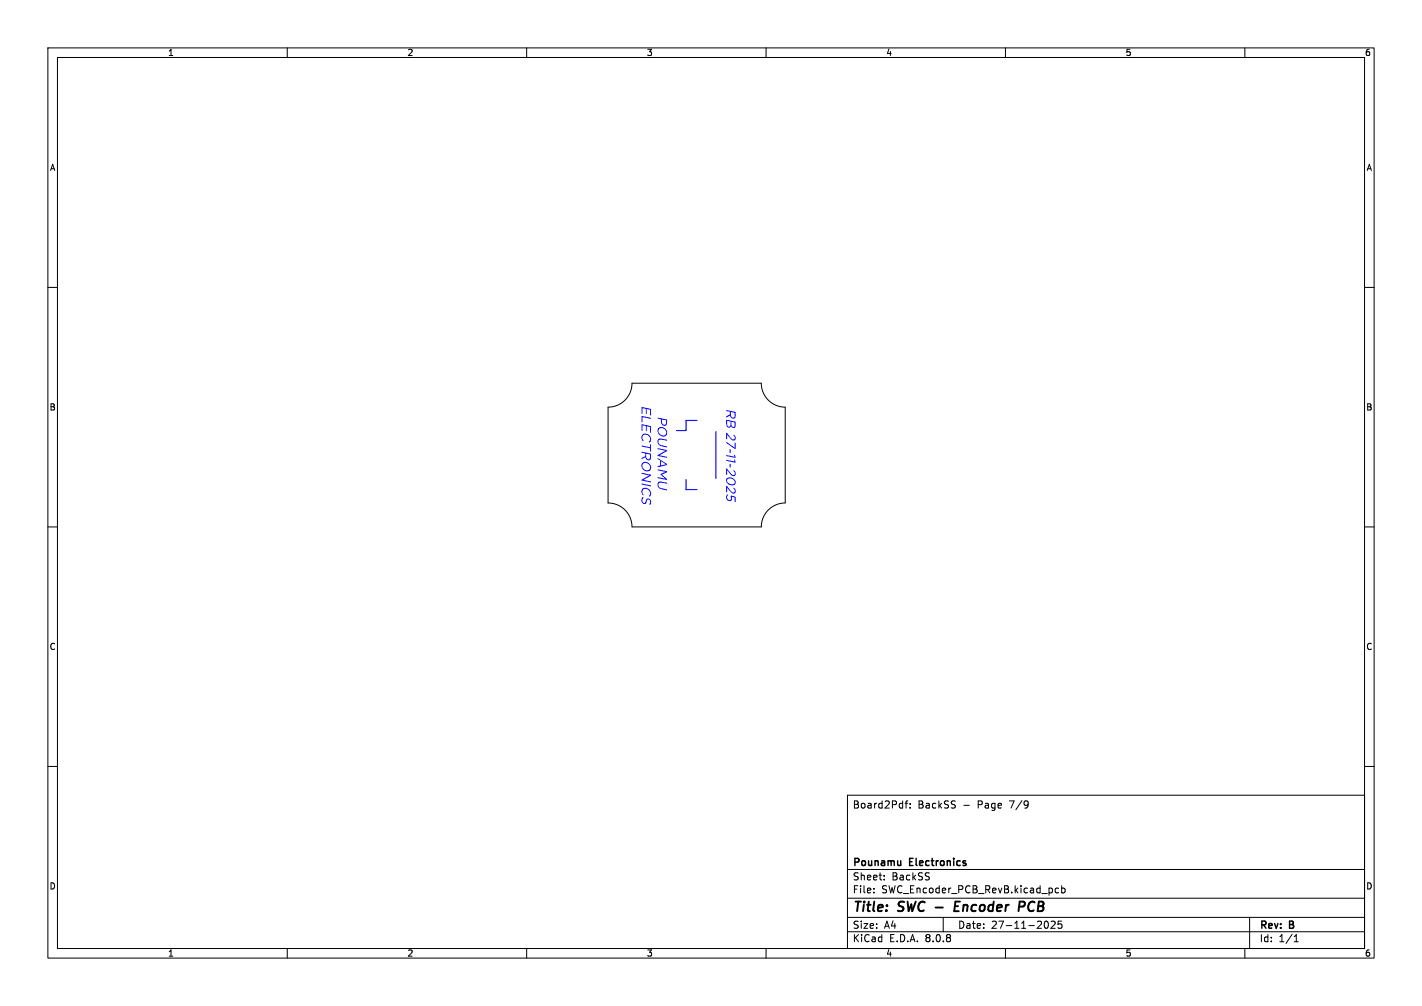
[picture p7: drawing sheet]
<svg xmlns="http://www.w3.org/2000/svg" width="297mm" height="210mm" viewBox="0 0 297 210" stroke-linecap="round" stroke-linejoin="round" font-family="sans-serif">
<g fill="none" stroke="#000" stroke-width=".21">
<path d="M10 10h277v190h-277zM12 12h273v186h-273zM60 10v2M110 10v2M160 10v2M210 10v2M260 10v2M10 60h2M285 60h2M10 110h2M285 110h2M10 160h2"/>
<path d="M285 160h2M177 166h108v32h-108zM189 167.7h.6M189.6 167.2l-.4 .2v1.3M190.1 168.6v.1M190.1 167.8v.1M214.6 167.3h.1a1.26 1.26 0 0 1-.2 1.3M214.7 167.8l-.1 .3M60 198v2M110 198v2M160 198v2M177 194.5h108"/>
<path d="M177 191.5h108M177 187.5h108M177 181.5h108M182.5 186.3v.1M182.5 185.5v.1M184.7 183.6v.1M184.7 182.8v.1M197 191.5v3M210 198v2M218.3 192.4l.2-.1a.8 .8 0 0 1 .5 .7 .8 .8 0 0 1-.5 .8l-.2-.1M219.5 192.4l.6-.1 .3 .4-.9 1.1h.9M221.1 185.5l-.4-.1-.3 .3 .1 .6h.6"/>
<path d="M221.7 192.3h-.7v.7l.2-.1h.5l.1 .3-.1 .5-.2 .1-.5-.1M221.7 185.5l.5-.1 .3 .3-.2 .6h-.6M221.7 184.9v1.5M260 198v2M261 191.5v6.5M270.3 196.6h.9M270.3 195.5l.4-.4v1.5"/>
</g>
<path d="M199.4 189.2h.7M200.5 188.2h-.9l-.3 2h1M213 188.2l.9 .1a.58 .58 0 0 1-.3 1h-.8" fill="none" stroke="#000" stroke-width=".4"/>
<path d="M188.1 179.7v1M188.1 180.5v.1" fill="none" stroke="#000" stroke-width=".3"/>
<g fill="#00f">
<path d="M137.4 87.2l1.9 .4v.2h-.2l-.9-.2v.4a.45 .45 0 0 0 .4 .7 .45 .45 0 0 0 .5-.5v-.4h.2v.5a.66 .66 0 0 1-.8 .6 .66 .66 0 0 1-.5-.9v-.5l-.6-.1z"/>
<path d="M137.5 89.4a1.18 1.18 0 0 1 1.9 .9h-.3a.83 .83 0 0 0-.6-.9 .83 .83 0 0 0-1 .6 .83 .83 0 0 0 .7 .9 .83 .83 0 0 0 .9-.6h.3a.98 .98 0 0 1-.9 .8 .98 .98 0 0 1-1.1-.7l-.1-.6z"/>
<path d="M137.5 91.7l.7-.1 1.1 .2v.2l-1.1-.2a.59 .59 0 0 0-.7 .6 .59 .59 0 0 0 .7 .5l1.1 .3v.2l-1.1-.2a.94 .94 0 0 1-.7-1.5z"/>
<path d="M137.4 93.5l1.9 .5v.2l-1.6 .8 1.6 .4v.2l-1.9-.4v-.2l1.6-.9-1.6-.3z"/>
<path d="M137.4 95.6l1.9 1.3h-.2l-1-.6v.9l1-.3h.2v.2l-1.9 .4v-.2l.5-.1v-1l-.5-.4z"/>
<path d="M137.4 98l1.9 .4v.2l-1.1 .5 1.1 .9v.2l-1.9-.4v-.2l1.5 .3-1-.9 1-.5-1.5-.3z"/>
<path d="M137.5 100.6l.7-.1 1.1 .3v.2l-1.1-.2a.59 .59 0 0 0-.7 .5 .59 .59 0 0 0 .7 .6l1.1 .3v.2l-1.1-.3a.94 .94 0 0 1-.7-1.5z"/>
<path d="M134 84.9l2 .5v1.3h-.2v-1.2l-.7-.1v1h-.2v-1.1l-.7-.1v1.2l-.2-.1z"/>
<path d="M134 86.8l2 .4v.2l-1.8-.3v1.1l-.2-.1z"/>
<path d="M134 88.5l2 .5v1.3h-.2v-1.2l-.7-.1v1h-.2v-1.1l-.7-.1v1.2l-.2-.1z"/>
<path d="M134.2 90.7a1.14 1.14 0 0 1 1.4 .2 1.14 1.14 0 0 1 .1 1.5l-.2-.2a.84 .84 0 0 0-.1-1.2 .84 .84 0 0 0-1.2 .2l.3 .8-.2 .1-.3-.7z"/>
<path d="M134 93l1.8 .4v-.7l.2 .1v1.5l-.2-.1v-.6l-1.8-.4z"/>
<path d="M134 94.3l2 .4v.2l-1-.2v.8l.3 .3a.34 .34 0 0 0 .3 0 .34 .34 0 0 0 .2-.3v-.6h.2v.6a.58 .58 0 0 1-.7 .6 .58 .58 0 0 1-.5-.6l-.8 .4v-.3l.8-.4v-.5l-.8-.2z"/>
<path d="M134.2 96.6a1.18 1.18 0 0 1 1.8 1h-.2a.83 .83 0 0 0-.7-.9 .83 .83 0 0 0-.9 .5 .83 .83 0 0 0 .6 .9 .83 .83 0 0 0 1-.5h.2a.98 .98 0 0 1-.9 .8 .98 .98 0 0 1-1-.7l-.1-.6z"/>
<path d="M134 98.7l2 .4v.2l-1.6 .9 1.6 .3v.2l-2-.4v-.2l1.6-.9-1.6-.3z"/>
<path d="M134 100.9l2 .4v.3l-2-.5z"/>
<path d="M134.2 102a1.14 1.14 0 0 1 1.4 .2 1.14 1.14 0 0 1 .1 1.5l-.2-.2a.84 .84 0 0 0-.1-1.2 .84 .84 0 0 0-1.2 .2l.3 .8-.2 .1-.3-.7z"/>
<path d="M134.2 103.8l.2 .1a.56 .56 0 0 0-.2 .6 .56 .56 0 0 0 .5 .5l.1-.2a.62 .62 0 0 1 .7-.7 .62 .62 0 0 1 .5 .9l-.2 .4-.2-.1a.48 .48 0 0 0 .2-.7 .48 .48 0 0 0-.6-.2l-.1 .1a.63 .63 0 0 1-.7 .7 .63 .63 0 0 1-.4-.9z"/>
<path d="M151.7 85.6l1.9 .4v.2l-1-.2 .1 .8 .2 .3a.34 .34 0 0 0 .4 0 .34 .34 0 0 0 .1-.3v-.6h.2v.6a.58 .58 0 0 1-.6 .6 .58 .58 0 0 1-.5-.6l-.8 .4v-.3l.7-.4v-.5l-.7-.2z"/>
<path d="M151.7 87.6l1.9 .4-1.7-.1v.8a.35 .35 0 0 0 .4 .4 .35 .35 0 0 0 .3-.5v-.6h1v.2l-.8-.1 .1 .9a.3 .3 0 0 0 .4 .1 .3 .3 0 0 0 .1-.3v-.6h.2v.6a.48 .48 0 0 1-.4 .6 .48 .48 0 0 1-.5-.4 .57 .57 0 0 1-.7 .2 .57 .57 0 0 1-.3-.7z"/>
<path d="M151.7 90.3l1 1.1a.44 .44 0 0 0 .7 .3 .44 .44 0 0 0-.2-.8l.1-.2a.63 .63 0 0 1 .4 .7 .63 .63 0 0 1-.7 .5l-1.1-1.2v1h-.2z"/>
<path d="M151.7 92.2l1.7 1.3v-1.1h.2v1.3l-1.9-1.2z"/>
<path d="M152.4 93.8h.2v.8l-.2-.1z"/>
<path d="M151.7 95l1.7 .3-.1-.3 .2-.1 .1 .7-1.9-.4z"/>
<path d="M151.7 96l1.7 .3-.1-.3 .2-.1 .1 .7-1.9-.4z"/>
<path d="M152.4 96.8l.2 .1v.7h-.2z"/>
<path d="M151.7 97.8l1 1.1a.44 .44 0 0 0 .7 .2 .44 .44 0 0 0-.2-.8l.1-.2a.63 .63 0 0 1 .4 .8 .63 .63 0 0 1-.7 .5l-1.1-1.3v1h-.2z"/>
<path d="M151.8 99.8a1.26 1.26 0 0 1 1.9 .9h-.2a.95 .95 0 0 0-1.6-.5 .92 .92 0 0 0 .6 .8 .92 .92 0 0 0 1-.2l.2-.1a.94 .94 0 0 1-.8 .6 .94 .94 0 0 1-.9-.3l-.3-.6z"/>
<path d="M151.7 101.4l1 1.1a.44 .44 0 0 0 .7 .2 .44 .44 0 0 0-.2-.7l.1-.2a.63 .63 0 0 1 .4 .7 .63 .63 0 0 1-.7 .5l-1.1-1.2v1h-.2z"/>
<path d="M151.9 103.2l.2 .1a.5 .5 0 0 0-.2 .8 .5 .5 0 0 0 .8 0v-.7l.9 .3v1.1h-.2v-1l-.6-.1a.64 .64 0 0 1-.5 .9 .64 .64 0 0 1-.7-.9z"/>
</g>
<path d="M145.6 87.8h-2.3v2.1h-2M149.5 90.1v9.8M143.3 100.1v2.1h2.3" fill="none" stroke="#00f" stroke-width=".24"/>
<path d="M127 85a5 5 0 0 0 5-5h27a5 5 0 0 0 5 5v20a5 5 0 0 0-5 5h-27a5 5 0 0 0-5-5z" fill="none" stroke="#000" stroke-width=".21"/>
<g font-size="2.8">
<text x="178" y="190.9">Title:</text>
<text x="187.7" y="190.9">SWC -</text>
<text x="201" y="190.9">Encoder</text>
<text x="215.2" y="190.9">PCB</text>
</g>
<g font-size="2.1">
<text x="178" y="169">Board2Pdf:</text>
<text x="191.7" y="169">BackSS</text>
<text x="201.2" y="169">-</text>
<text x="204.3" y="169">Page</text>
<text x="211.1" y="169">7/9</text>
<text x="178" y="184">Sheet:</text>
<text x="178" y="181.2">Pounamu</text>
<text x="186.2" y="184">BackSS</text>
<text x="190" y="181.2">Electronics</text>
<text x="178" y="186.7">File:</text>
<text x="184.1" y="186.7">SWC_Encoder_PCB_RevB.kicad_pcb</text>
<text x="178" y="196.9">KiCad</text>
<text x="178" y="194.1">Size:</text>
<text x="184.7" y="194.1">A4</text>
<text x="185.7" y="196.9">E.D.A.</text>
<text x="193.3" y="196.9">8.0.8</text>
<text x="200" y="194.1">Date:</text>
<text x="207" y="194.1">27-11-2025</text>
<text x="263" y="194.3">Rev:</text>
<text x="263" y="196.9">Id:</text>
<text x="267.1" y="196.9">1/1</text>
<text x="269.4" y="194.3">B</text>
</g>
<g font-size="1.8">
<text x="35" y="11.9">1</text>
<text x="85" y="11.9">2</text>
<text x="135" y="11.9">3</text>
<text x="185" y="11.9">4</text>
<text x="235" y="11.9">5</text>
<text x="285" y="11.9">6</text>
<text x="10.3" y="35.9">A</text>
<text x="285.4" y="35.9">A</text>
<text x="10.3" y="85.9">B</text>
<text x="285.3" y="85.9">B</text>
<text x="10.3" y="135.9">C</text>
<text x="285.3" y="135.9">C</text>
<text x="10.3" y="185.9">D</text>
<text x="285.3" y="185.9">D</text>
<text x="35" y="199.9">1</text>
<text x="85" y="199.9">2</text>
<text x="135" y="199.9">3</text>
<text x="185" y="199.9">4</text>
<text x="235" y="199.9">5</text>
<text x="285" y="199.9">6</text>
</g>
</svg>
